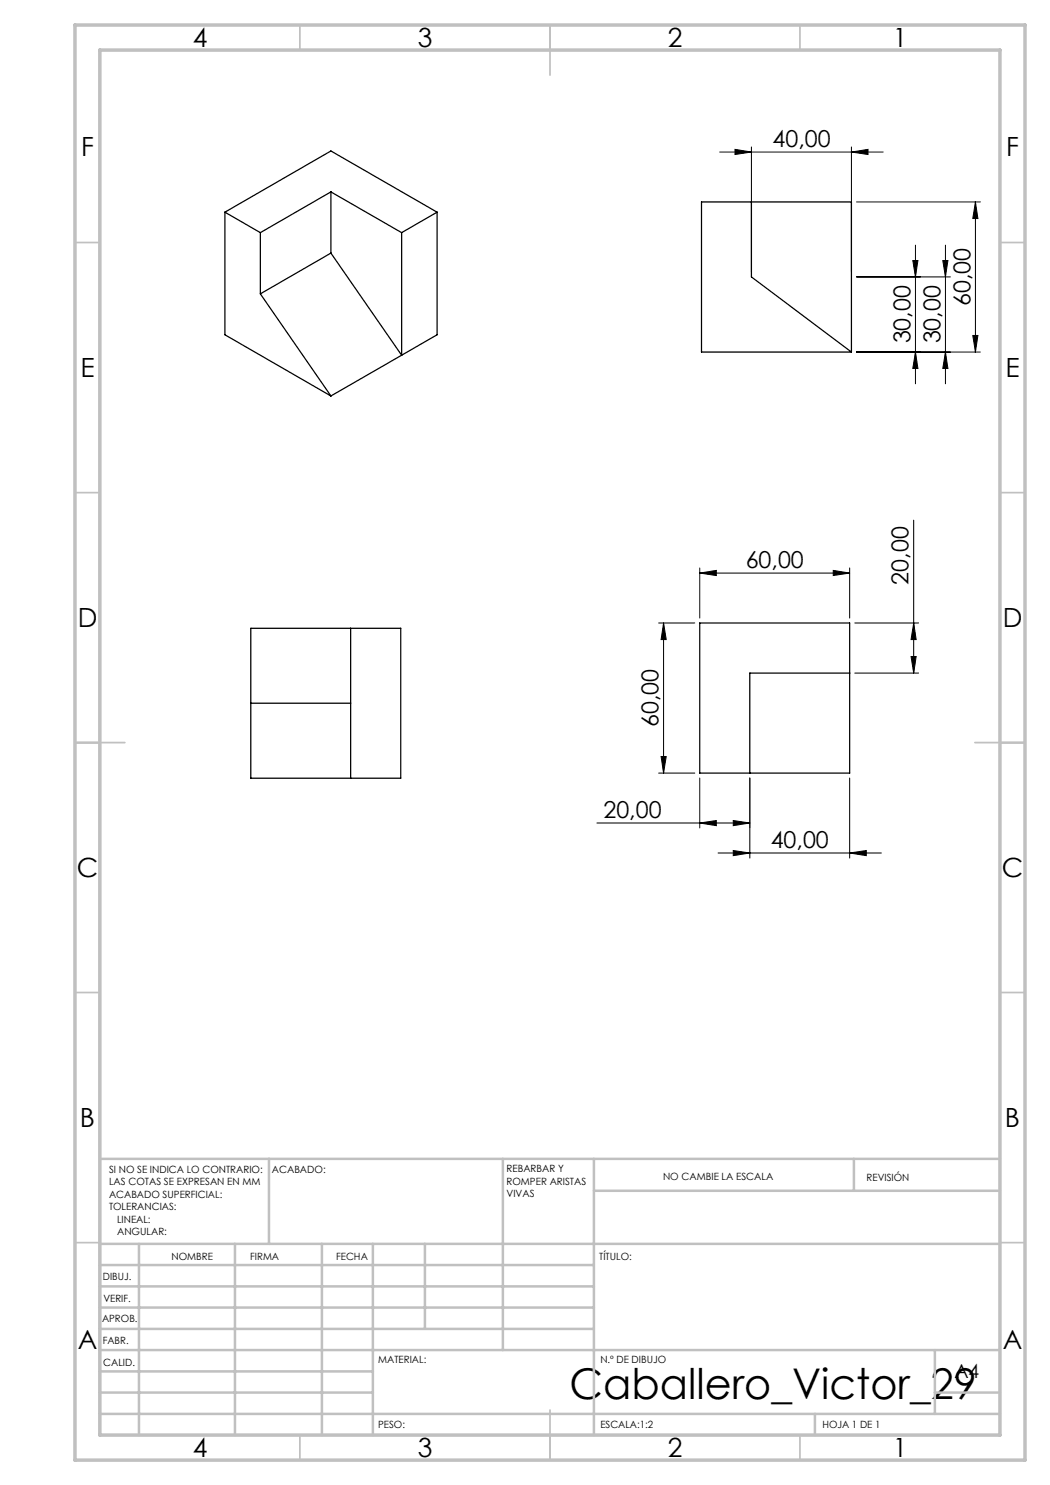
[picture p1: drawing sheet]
<svg xmlns="http://www.w3.org/2000/svg" width="210mm" height="297mm" viewBox="0 0 210 297" stroke-linecap="round" stroke-linejoin="round" font-family="sans-serif">
<g fill="none" stroke="#000" stroke-width=".2">
<path d="M143.9 30.4h32.7M147 29.9l3.3 .5-3.3 .5zM150.3 29.4v25M170.3 30.4l3.3-.5v1zM170.3 29.4v25M171.3 40.4h24.8M171.3 55.4h18.8M182.6 52.1h1l-.5 3.3zM183.1 49v27.8M188.6 52.1h1l-.5 3.3zM189.1 49v27.8M195.1 40.4l.5 3.3h-1z"/>
<path d="M195.1 40.4v30M171.3 70.4h24.8M183.1 70.4l.5 3.3h-1zM189.1 70.4l.5 3.3h-1zM194.6 67.1h1l-.5 3.3zM139.9 114.6l3.4-.5v1zM139.9 113.6v10M139.9 114.6h30M166.7 114.1l3.2 .5-3.2 .5zM169.9 113.6v10M182.7 104v30.6M131.7 124.6h7.3"/>
<path d="M132.7 124.6l.5 3.3h-1zM132.7 124.6v30M171 124.6h12.7M171 134.6h12.7M182.2 131.3h1l-.5 3.3zM182.7 124.6l.5 3.3h-1zM131.7 154.6h7.3M132.2 151.3h1l-.5 3.3zM139.9 155.6v10M150 155.6v16M169.9 155.6v16M119.4 164.6h30.6"/>
<path d="M139.9 164.6l3.4-.5v1zM143.6 170.6h32.7M146.6 170.1l3.4 .5-3.4 .5zM146.6 164.1l3.4 .5-3.4 .5zM169.9 170.6l3.3-.5v1z"/>
</g>
<g fill="none" stroke="#c0c0c0" stroke-width=".35">
<path d="M60 5v5M110 5v10M160 5v5M15 48.5h5M200 48.5h5M15 98.5h5M200 98.5h5M15 148.5h10M195 148.5h10M15 198.5h5M200 198.5h5M15 248.5h5"/>
<path d="M200 248.5h5M60 287v5M110 282v10M160 287v5"/>
</g>
<g fill="none" stroke="#c0c0c0" stroke-width=".5">
<path d="M53.8 231.8v17M100.6 231.8v38.2M118.8 231.8v55.2M118.8 238.2h81.2M170.8 231.8v6.4M200 231.8h-180v55.2M20 248.8h180M20 257.3h98.8M20 253h98.8M27.8 248.8v38.2M47 248.8v38.2M64.4 248.8v38.2"/>
<path d="M74.6 248.8v38.2M85 248.8v17M20 265.8h98.8M20 261.5h98.8M20 278.5h54.6M20 274.3h54.6M20 270h180M187 278.5h13M187 270v12.8M20 282.8h180M163 282.8v4.2"/>
</g>
<path d="M15 5h190v287h-190zM20 10h180v277h-180z" fill="none" stroke="#c0c0c0" stroke-width=".7"/>
<g fill="#000">
<path d="M147 29.9l3.3 .5-3.3 .5zM170.3 30.4l3.3-.5v1zM139.9 114.6l3.4-.5v1zM166.7 114.1l3.2 .5-3.2 .5zM146.6 170.1l3.4 .5-3.4 .5zM169.9 170.6l3.3-.5v1z"/>
<path d="M194.6 67.1h1l-.5 3.3zM195.1 40.4l.5 3.3h-1zM189.1 70.4l.5 3.3h-1zM188.6 52.1h1l-.5 3.3zM183.1 70.4l.5 3.3h-1zM182.6 52.1h1l-.5 3.3zM132.2 151.3h1l-.5 3.3zM132.7 124.6l.5 3.3h-1z"/>
<path d="M182.7 124.6l.5 3.3h-1zM182.2 131.3h1l-.5 3.3z"/>
<path d="M146.6 164.1l3.4 .5-3.4 .5zM139.9 164.6l3.4-.5v1z"/>
</g>
<g fill="none" stroke="#000" stroke-width=".25">
<path d="M66.2 38.4l-14.1 8.1M66.2 38.4l14.1 8.1M66.2 38.4v12.2M45 42.4v24.6l21.2 12.2M45 42.4l7.1 4.1M45 42.4l21.2-12.2 21.2 12.2M52.1 46.5v12.3M52.1 58.8l14.1 20.4M66.2 50.6l-14.1 8.2M66.2 50.6l14.1 20.4M80.3 46.5v24.5M87.4 42.4l-7.1 4.1"/>
<path d="M87.4 42.4v24.6l-7.1 4M140.3 40.4h30v30h-30zM150.3 40.4v15l20 15M80.3 71l-14.1 8.2M50.2 125.7h30v29.9h-30zM70.1 125.7v29.9M139.9 124.6h30v30h-30zM169.9 134.6h-19.9v20M50.2 140.6h19.9"/>
</g>
<text font-size="8.5" x="113.9" y="279.7">Caballero_Victor_29</text>
<g font-size="5.3">
<text x="38.5" y="9.5">4</text>
<text x="83.5" y="9.5">3</text>
<text x="133.6" y="9.5">2</text>
<text x="178.6" y="9.5">1</text>
<text x="16.2" y="31.3">F</text>
<text x="201.2" y="31.3">F</text>
<text x="16.1" y="75.5">E</text>
<text x="201.1" y="75.5">E</text>
<text x="15.5" y="125.5">D</text>
<text x="200.5" y="125.5">D</text>
<text x="15.4" y="175.5">C</text>
<text x="200.4" y="175.5">C</text>
<text x="16" y="225.5">B</text>
<text x="201" y="225.5">B</text>
<text x="15.5" y="269.8">A</text>
<text x="200.5" y="269.8">A</text>
<text x="38.5" y="291.5">4</text>
<text x="83.5" y="291.5">3</text>
<text x="133.6" y="291.5">2</text>
<text x="178.6" y="291.5">1</text>
</g>
<g font-size="4.7">
<text x="154.5" y="29.4">40,00</text>
<text x="194.1" y="61.2" transform="rotate(-90 194.1 61.2)">60,00</text>
<text x="182.1" y="68.7" transform="rotate(-90 182.1 68.7)">30,00</text>
<text x="188.1" y="68.7" transform="rotate(-90 188.1 68.7)">30,00</text>
<text x="149.1" y="113.6">60,00</text>
<text x="181.7" y="116.9" transform="rotate(-90 181.7 116.9)">20,00</text>
<text x="131.7" y="145.4" transform="rotate(-90 131.7 145.4)">60,00</text>
<text x="120.7" y="163.6">20,00</text>
<text x="154.1" y="169.6">40,00</text>
</g>
<text font-size="3.9" x="190.9" y="275.5">A4</text>
<g font-size="2">
<text x="21.8" y="234.6">SI NO SE INDICA LO CONTRARIO:</text>
<text x="21.8" y="237.1">LAS COTAS SE EXPRESAN EN MM</text>
<text x="21.8" y="239.6">ACABADO SUPERFICIAL:</text>
<text x="54.4" y="234.6">ACABADO:</text>
<text x="101.3" y="234.5">REBARBAR Y</text>
<text x="101.3" y="237">ROMPER ARISTAS</text>
<text x="101.3" y="239.5">VIVAS</text>
<text x="132.6" y="236">NO CAMBIE LA ESCALA</text>
<text x="173.3" y="236.2">REVISIÓN</text>
<text x="21.8" y="242.1">TOLERANCIAS:</text>
<text x="23.4" y="244.6">LINEAL:</text>
<text x="23.4" y="247.1">ANGULAR:</text>
<text x="34.3" y="252">NOMBRE</text>
<text x="50" y="251.9">FIRMA</text>
<text x="67.2" y="251.9">FECHA</text>
<text x="119.9" y="251.9">TÍTULO:</text>
<text x="20.6" y="256.1">DIBUJ.</text>
<text x="20.7" y="260.3">VERIF.</text>
<text x="20.4" y="264.4">APROB.</text>
<text x="20.5" y="268.8">FABR.</text>
<text x="20.7" y="273.1">CALID.</text>
<text x="75.6" y="272.5">MATERIAL:</text>
<text x="120.1" y="272.5">N.º DE DIBUJO</text>
<text x="75.6" y="285.5">PESO:</text>
<text x="120.1" y="285.6">ESCALA:1:2</text>
<text x="164.5" y="285.6">HOJA 1 DE 1</text>
</g>
</svg>
